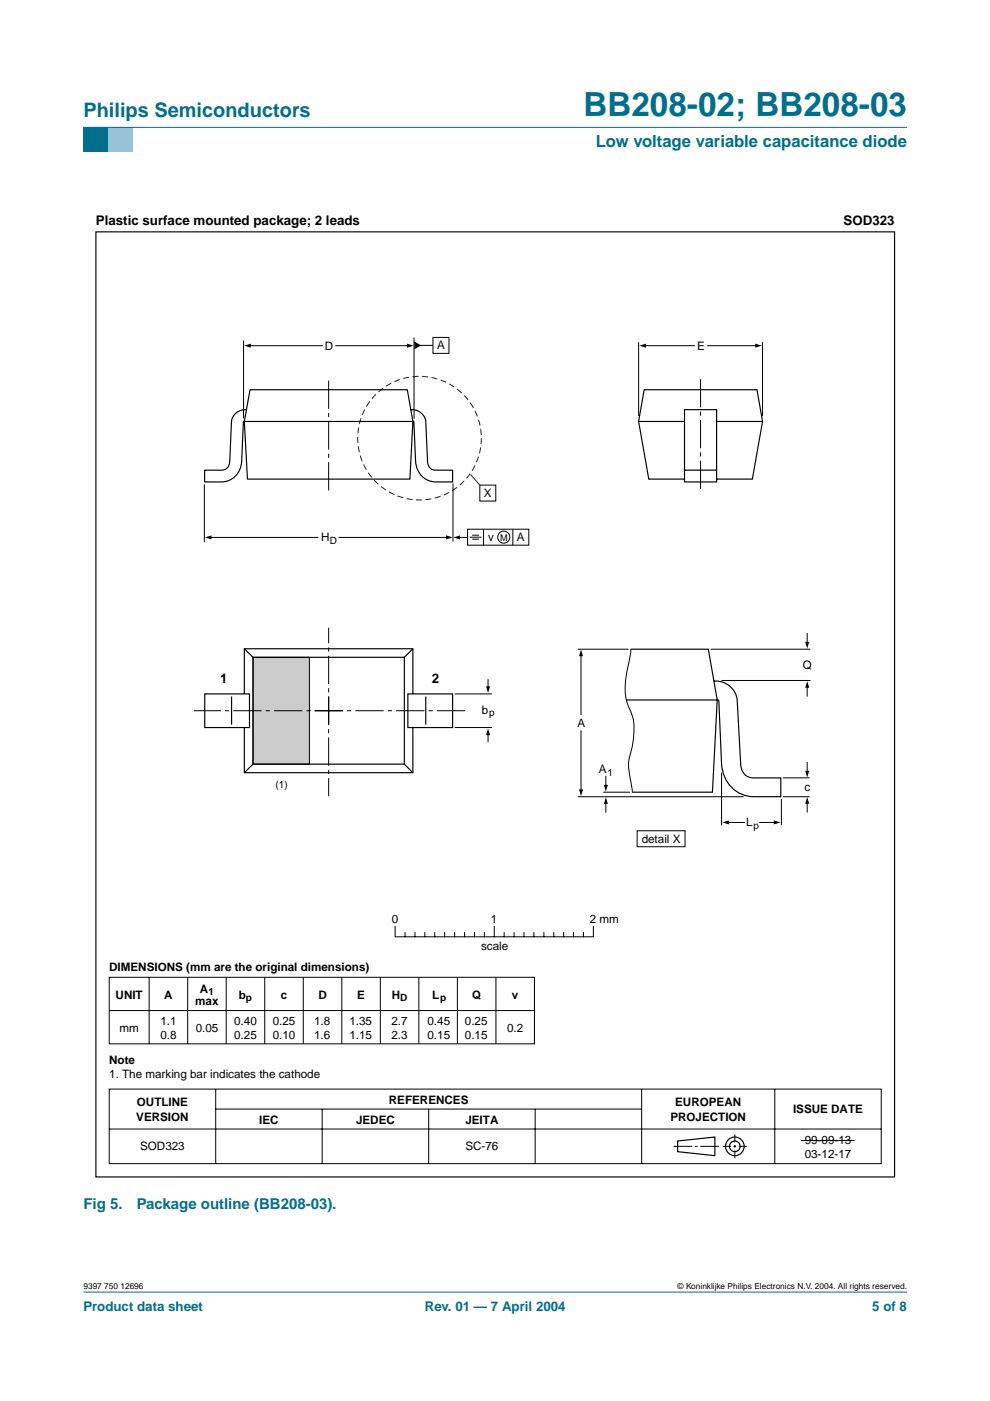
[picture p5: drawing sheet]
<svg xmlns="http://www.w3.org/2000/svg" width="210mm" height="297mm" viewBox="0 0 210 297" stroke-linecap="round" stroke-linejoin="round" font-family="sans-serif">
<path d="M17.7 273.9h174.6z" fill="#006e8c" stroke="#006e8c" stroke-width=".21"/>
<path d="M17.7 27h5.3v5.3h-5.3z" fill-rule="evenodd" fill="#006e8c"/>
<path d="M23 27h5.3v5.3h-5.3z" fill-rule="evenodd" fill="#96c4d6"/>
<path d="M17.7 27h174.6z" fill="#006e8c" stroke="#006e8c" stroke-width=".21"/>
<path d="M53.6 139.4h12v22.6h-12z" fill="#ccc" stroke="#000" stroke-width=".21"/>
<g fill="none" stroke="#000" stroke-width=".21">
<path d="M51.6 72.3v16.3M52.9 73.3h15.5M71.2 73.3h15.4M87.8 71.6v17.1M89 73.2h2.8M91.8 71.5h3.4v3.4h-3.4zM135.4 72.6v15.5M136.7 73.3h10.5M150 73.3h10.4M161.7 72.6v15.5M43.3 102.8v12.1M44.6 113.9h22.8"/>
<path d="M71.9 113.9h23M96 102.6v12.2M97.2 113.9h1.9M99.1 112.2h13v3.4h-13zM99.6 113.9h2.5M100.1 114.3h1.4M100.1 113.5h1.4M101.7 102.9h3.4v3.3h-3.4zM102.5 112.2v3.4M108.7 112.2v3.4M122.6 137.6h10.6M123.2 138.8v12.7"/>
<path d="M133.8 137.6l-.2 1.5a24.9 24.9 0 0 0-.9 9.1l.3 .8a12 12 0 0 1 1.3 7.8l-.4 2a9.9 9.9 0 0 0-.2 6.5l.4 2.7M150.7 137.6h21M171.1 134.3v2.1M96.5 147.1h7.7M96.5 154.3h7.7M103.5 144.1v1.7M103.5 155.6v1.7M123.2 155v12.7M153.1 144.3h18.7M171.1 145.5v2.1M122.6 168.9h35M127.9 168h5.6"/>
<path d="M128.5 164.6v2.1M128.5 170.1v2.1M135.1 176.1h10.1v3.4h-10.1zM153 163.9v11M154.3 174.4h3.5M161.1 174.4h3.2M165.7 169.5v5.4M166 168.9h5.6M166 164.9h5.6M171.1 161.7v2M171.1 170.1v2.1M83.8 196.4v2.2h42v-2.2"/>
<path d="M85.9 197.7v.9M88 197.7v.9M90.1 197.7v.9M92.2 197.7v.9M94.3 197.7v.9M96.4 197.7v.9M98.5 197.7v.9M100.6 197.7v.9M102.7 197.7v.9M104.8 196.4v2.2M106.9 197.7v.9M109 197.7v.9"/>
<path d="M111.1 197.7v.9M113.2 197.7v.9M115.3 197.7v.9M117.4 197.7v.9M119.5 197.7v.9M121.6 197.7v.9M123.7 197.7v.9M23.2 207.2h90.1v14.1h-90.1zM23.2 214.3h90.1M31.6 207.2v14.1M39.8 207.2v14.1M48 207.2v14.1"/>
<path d="M56.1 207.2v14.1M64.3 207.2v14.1M72.5 207.2v14.1M80.6 207.2v14.1M88.8 207.2v14.1M97 207.2v14.1M105.1 207.2v14.1M113.3 207.2v14.1M23.2 230.9h163.6v15.8h-163.6zM23.2 239.4h163.6M45.7 230.9v15.8M45.7 235.1h90.3"/>
<path d="M68.3 235.1v11.6M90.9 235.1v11.6M113.5 235.1v11.6M136 230.9v15.8M164.3 230.9v15.8M142.8 243h4M147.3 243h.6M148.5 243h3.9M153.3 243h1.7M155.5 243h.6M155.8 240.5v1.7M155.8 242.8v.5"/>
<path d="M155.8 243.9v1.7M156.6 243h1.7M169.8 241.8h11.4"/>
<circle cx="106.8" cy="113.9" r="1.28"/>
</g>
<g fill="none" stroke="#000" stroke-width=".25">
<path d="M20.3 49.2h169.4v200.3h-169.4zM51.8 89.4h35.7M52.3 86.9a2.95 2.95 0 0 0-3.2 2.4l-.4 8.7a1.68 1.68 0 0 1-1.7 1.7h-3.6v2.5h3.5a4.4 4.4 0 0 0 4.3-4.4l.4-8.3 .2-.2M53 82.6h33.4l1.1 6.7-.6 12.3h-34.4l-.7-12.2zM87.1 86.9a2.95 2.95 0 0 1 3.2 2.4l.4 8.7a1.68 1.68 0 0 0 1.6 1.7h3.7v2.5h-3.6a4.4 4.4 0 0 1-4.3-4.4l-.3-8.3-.3-.2M135.4 89.4h9.7M145.1 86.9h6.8v15.3h-6.8zM145.1 99.7h6.8M151.9 89.4h9.8M145.1 101.6h-7.5l-2.2-12.2 1.2-6.8h23.9l1.2 6.8-2.2 12.2h-7.6M51.8 137.5l1.8 1.9M53.6 139.4h32.1v22.6h-32.1z"/>
<path d="M87.5 137.5l-1.8 1.9M133.8 137.6h16.4l1.9 10.8-1 19.6h-17M43.4 147.1h9.5v7.2h-9.5zM49.1 147.7v5.9M51.8 147.1v-9.6h35.7v9.6M51.8 154.3v9.5h35.7v-9.5M86.5 147.1h9.5v7.2h-9.5zM90.3 147.7v5.9M132.8 148.4h19.3M151.4 144.4a4.6 4.6 0 0 1 4.9 4l.8 13.8a2.71 2.71 0 0 0 2.6 2.7h5.8v4h-5.6a7 7 0 0 1-6.9-6.9l-.6-13.4-.3-.3M53.6 162l-1.8 1.8M85.7 162l1.8 1.8"/>
<path d="M143.7 241.9l7.9-.8v3.9l-7.9-.8z"/>
<circle cx="155.8" cy="243" r="1.98"/>
<circle cx="155.8" cy="243" r="1.13"/>
</g>
<path d="M148.5 80.4v24.1M69.7 104v-24M66.7 150.7h31.9M69.7 147.7v21.1M69.7 153.7v-20.6M72.7 150.7h-31.6" fill="none" stroke="#000" stroke-width=".21" stroke-dasharray="6 .9 .9 .9" stroke-linecap="butt"/>
<g fill="#000">
<path d="M51.8 73.3l1.4-.4v.8zM86.3 72.9l1.4 .4-1.4 .4zM87.8 72.4l1.5 .8-1.5 .9zM135.5 73.3l1.5-.4v.8zM160.1 72.9l1.4 .4-1.4 .4zM43.4 113.9l1.4-.4v.9zM94.6 113.5l1.4 .4-1.4 .5zM96.1 113.9l1.4-.4v.9zM123.2 137.7l.4 1.4h-.8zM170.7 136.1h.9l-.5 1.4zM103.5 154.5l.4 1.4h-.8zM103.1 145.5h.8l-.4 1.4z"/>
<path d="M171.1 144.4l.5 1.4h-.9zM122.8 167.4h.8l-.4 1.4zM128.5 169l.4 1.4h-.9zM128 166.4h.9l-.4 1.4zM153.2 174.4l1.4-.5v.9zM164.1 173.9l1.4 .5-1.4 .4zM171.1 169l.5 1.4h-.9zM170.7 163.4h.9l-.5 1.4z"/>
</g>
<path d="M99.8 100.6l1.9 2.3" fill="none" stroke="#231f20" stroke-width=".21"/>
<circle cx="89" cy="92.9" r="13.1" fill="none" stroke="#231f20" stroke-width=".21" stroke-dasharray="1.2 .7 0 0" stroke-linecap="butt"/>
<text font-size="7.1" fill="#006e8c" x="123.7" y="24.7">BB208-02; BB208-03</text>
<text font-size="4.2" fill="#006e8c" x="17.7" y="24.9">Philips Semiconductors</text>
<text font-size="3.5" fill="#006e8c" x="126.3" y="31.1">Low voltage variable capacitance diode</text>
<g font-size="3.2" fill="#006e8c">
<text x="17.7" y="256.3">Fig 5.</text>
<text x="29" y="256.3">Package outline (BB208-03).</text>
</g>
<g font-size="2.8">
<text x="20.3" y="47.7">Plastic surface mounted package; 2 leads</text>
<text x="178.8" y="47.7">SOD323</text>
<text x="46.7" y="144.9">1</text>
<text x="91.5" y="144.9">2</text>
</g>
<g font-size="2.8" fill="#006e8c">
<text x="17.7" y="278">Product data sheet</text>
<text x="90.1" y="278">Rev. 01 — 7 April 2004</text>
<text x="184.9" y="278">5 of 8</text>
</g>
<g font-size="2.5">
<text x="68.9" y="74.1">D</text>
<text x="92.7" y="74.1">A</text>
<text x="147.8" y="74.1">E</text>
<text x="102.6" y="105.4">X</text>
<text x="68.1" y="114.8">H</text>
<text x="103.5" y="114.7">v</text>
<text x="109.6" y="114.7">A</text>
<text x="170.2" y="141.9">Q</text>
<text x="102.2" y="151.3">b</text>
<text x="122.4" y="154.2">A</text>
<text x="126.9" y="163.9">A</text>
<text x="170.6" y="167.7">c</text>
<text x="136" y="178.7">detail X</text>
<text x="158.2" y="175.2">L</text>
<text x="83.1" y="195.7">0</text>
<text x="104.1" y="195.7">1</text>
<text x="125.1" y="195.7">2 mm</text>
<text x="102" y="201.4">scale</text>
<text x="23.2" y="205.8">DIMENSIONS (mm are the original dimensions)</text>
<text x="24.5" y="211.7">UNIT</text>
<text x="34.8" y="211.8">A</text>
<text x="41.4" y="213">max</text>
<text x="42.4" y="210.5">A</text>
<text x="50.6" y="211.7">b</text>
<text x="59.5" y="211.7">c</text>
<text x="67.5" y="211.7">D</text>
<text x="75.7" y="211.7">E</text>
<text x="83.1" y="211.7">H</text>
<text x="91.6" y="211.7">L</text>
<text x="100.1" y="211.7">Q</text>
<text x="108.5" y="211.7">v</text>
<text x="25.3" y="218.8">mm</text>
<text x="34" y="217.4">1.1</text>
<text x="34" y="220.2">0.8</text>
<text x="41.5" y="218.8">0.05</text>
<text x="49.6" y="217.4">0.40</text>
<text x="49.6" y="220.2">0.25</text>
<text x="57.8" y="217.4">0.25</text>
<text x="57.8" y="220.2">0.10</text>
<text x="66.6" y="217.4">1.8</text>
<text x="66.6" y="220.2">1.6</text>
<text x="74.1" y="217.4">1.35</text>
<text x="74.1" y="220.2">1.15</text>
<text x="83" y="217.4">2.7</text>
<text x="83" y="220.2">2.3</text>
<text x="90.6" y="217.4">0.45</text>
<text x="90.6" y="220.2">0.15</text>
<text x="98.6" y="217.4">0.25</text>
<text x="98.6" y="220.2">0.15</text>
<text x="107.5" y="218.8">0.2</text>
<text x="23.2" y="225.5">Note</text>
<text x="23.2" y="228.5">1. The marking bar indicates the cathode</text>
<text x="28.9" y="237.6">VERSION</text>
<text x="29" y="234.6">OUTLINE</text>
<text x="55" y="238.2">IEC</text>
<text x="75.5" y="238.2">JEDEC</text>
<text x="82.5" y="234">REFERENCES</text>
<text x="98.7" y="238.2">JEITA</text>
<text x="142.1" y="237.6">PROJECTION</text>
<text x="143.2" y="234.6">EUROPEAN</text>
<text x="168.1" y="236">ISSUE DATE</text>
<text x="29.7" y="243.9">SOD323</text>
<text x="98.7" y="243.9">SC-76</text>
<text x="170.6" y="242.6">99-09-13</text>
<text x="170.6" y="245.5">03-12-17</text>
</g>
<g font-size="2.1">
<text x="69.9" y="115.3">D</text>
<text x="103.7" y="151.8">p</text>
<text x="58.4" y="167">(1)</text>
<text x="128.8" y="164.4">1</text>
<text x="159.8" y="175.7">p</text>
<text x="44.2" y="211">1</text>
<text x="52.2" y="212.2">p</text>
<text x="84.9" y="212.2">D</text>
<text x="93.3" y="212.2">p</text>
</g>
<text font-size="1.9" x="106" y="114.6">M</text>
<g font-size="1.8">
<text x="17.7" y="273.4">9397 750 12696</text>
<text x="143.7" y="273.4">© Koninklijke Philips Electronics N.V. 2004. All rights reserved.</text>
</g>
</svg>
